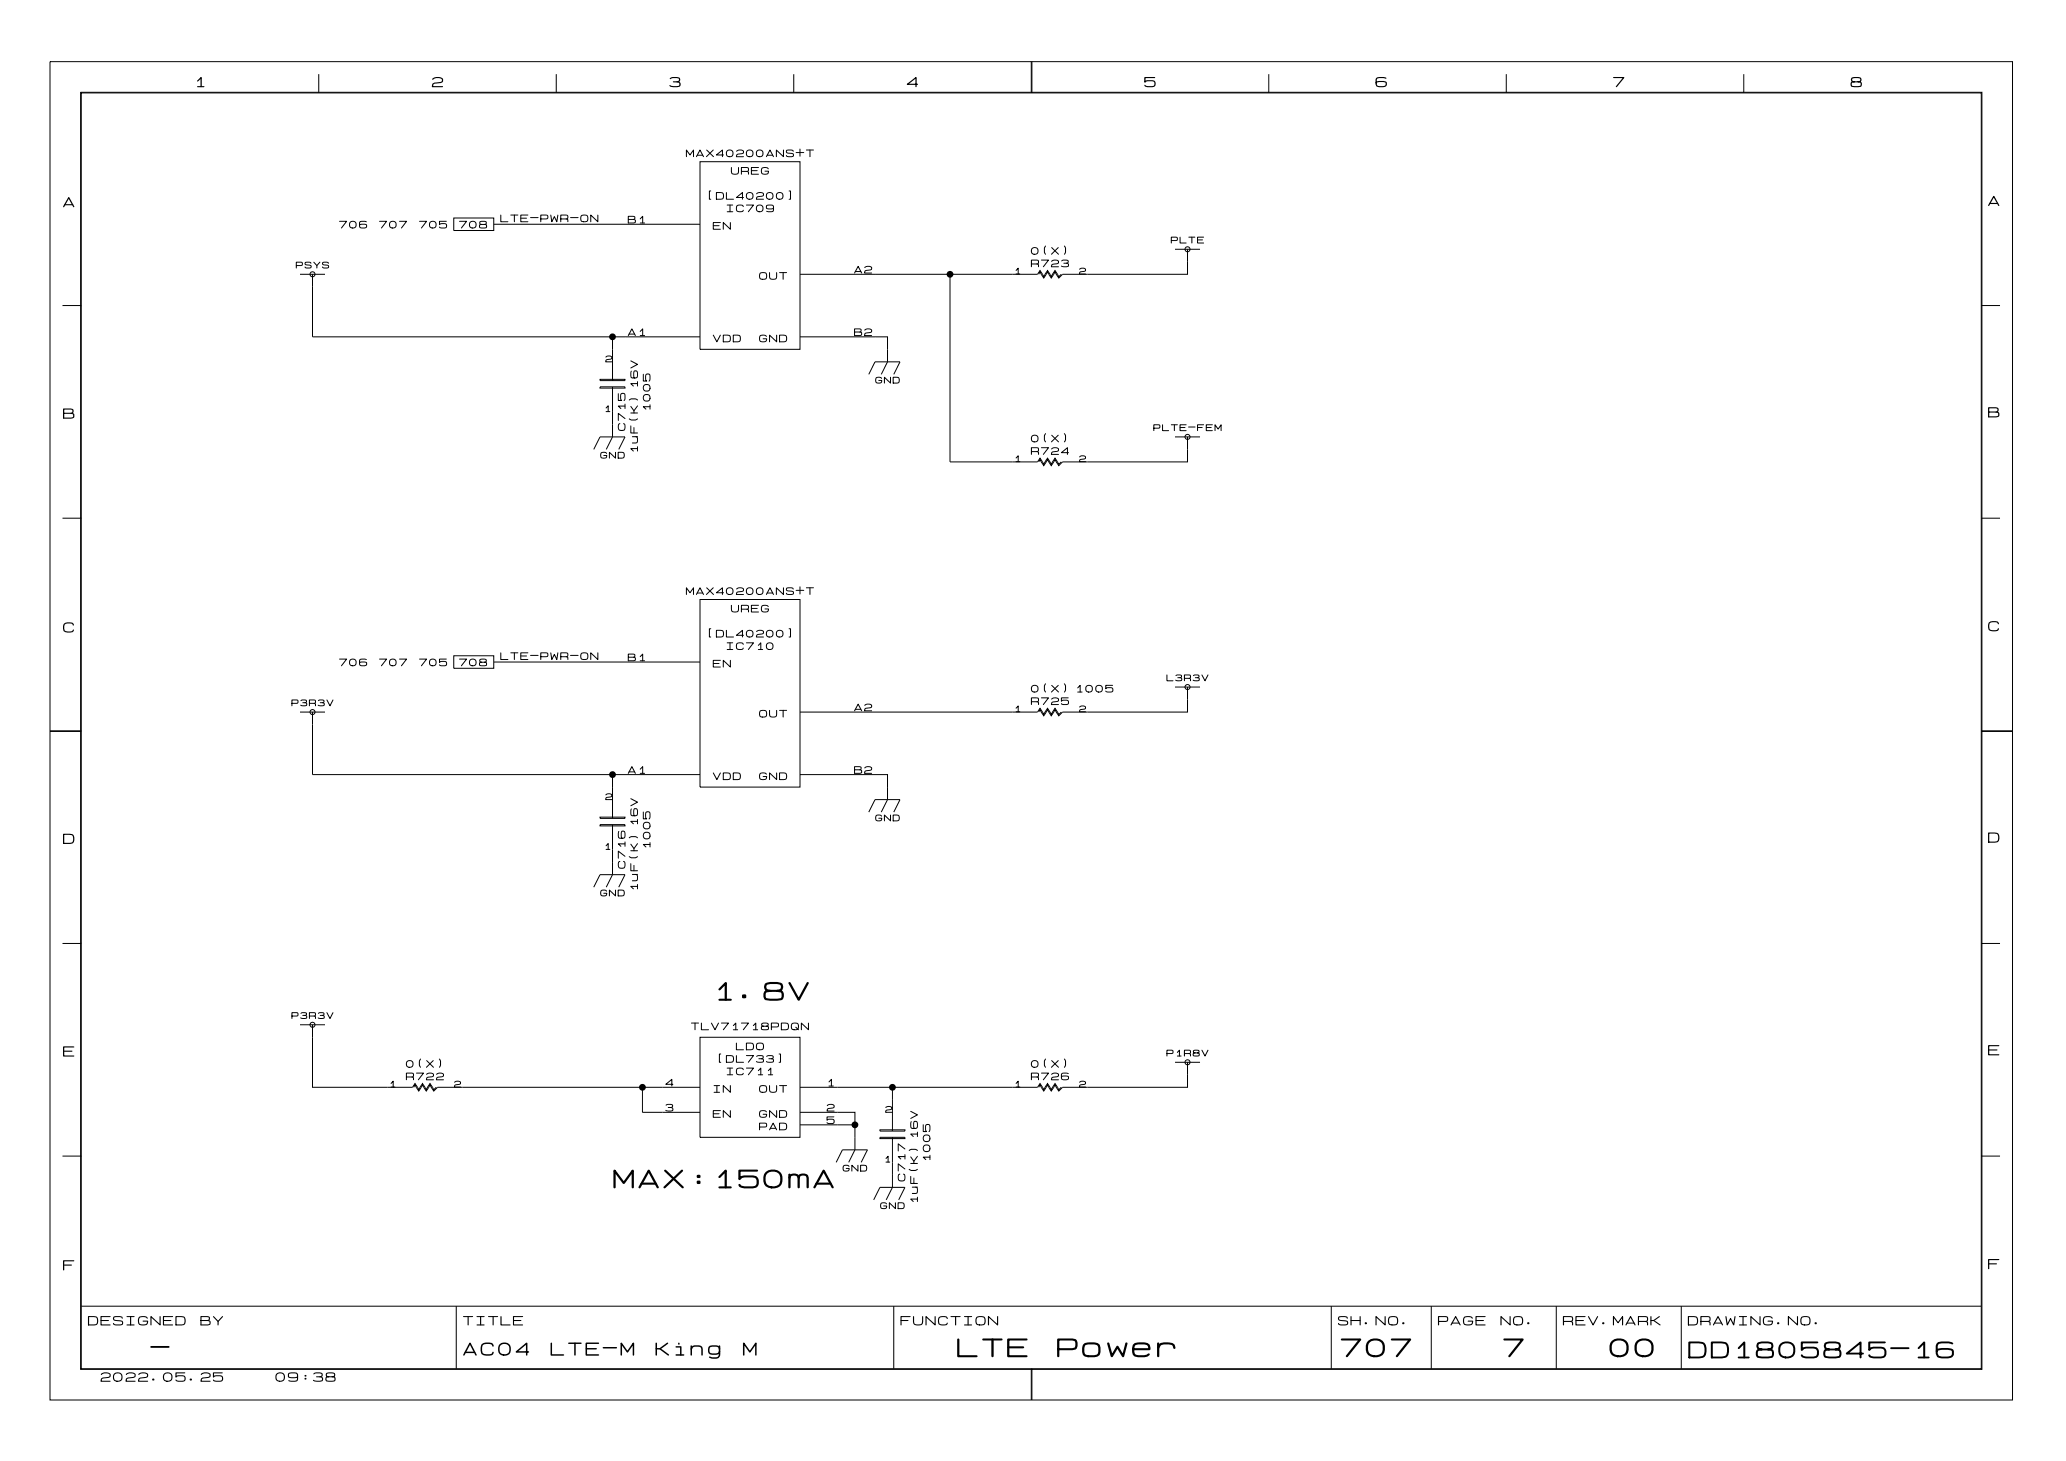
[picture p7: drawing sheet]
<svg xmlns="http://www.w3.org/2000/svg" width="420mm" height="297mm" viewBox="0 0 420 297" stroke-linecap="round" stroke-linejoin="round" font-family="sans-serif">
<g fill="none" stroke="#000" stroke-width=".2">
<path d="M10.2 12.5h398.7v271.8h-398.7zM16.4 18.7h386.3v259.4h-386.3zM16.5 18.9h386.1v259.1h-386.1zM64.8 15.1v3.8M113 15.1v3.8M161.3 15.1v3.8M209.5 12.5v6.4M209.7 12.5v6.4M257.8 15.1v3.8M306.1 15.1v3.8M354.3 15.1v3.8M142.2 32.8h20.4v38.1h-20.4z"/>
<path d="M61 55.7h5M63.5 55.7v12.7h61M92.2 44.3h8.1v2.5h-8.1zM100.3 45.5h41.9M162.6 55.7h48.2l.5-.8 .8 1.3 .8-1.3 .7 1.3 .8-1.3 .7 1.3 .5-.5M193 55.7v38.1h17.8l.5-.8 .8 1.3 .8-1.3 .7 1.3 .8-1.3 .7 1.3 .5-.5M238.8 50.6h5M241.3 50.6v5.1h-25.4l-.8 .8-.7-1.3-.8 1.3-.7-1.3-.8 1.3-.8-1.3-.2 .5M12.7 62.1h3.8M121.9 78.6h5.1v.2h-5.1zM121.9 77h5.1v.3h-5.1zM124.5 78.6v10.1l-1.3 2.6"/>
<path d="M142.2 68.4h-17.7v8.9M162.6 68.4h17.7v5.1l-1.2 2.5M176.5 76l1.3-2.5h5.1l-1.3 2.5M402.6 62.1h3.8M120.6 91.3l1.3-2.6h5.1l-1.3 2.6M238.8 88.7h5M241.3 88.7v5.1h-25.4l-.8 .8-.7-1.3-.8 1.3-.7-1.3-.8 1.3-.8-1.3-.2 .5M12.7 105.2h3.8M402.6 105.2h3.8M92.2 133.2h8.1v2.5h-8.1zM100.3 134.4h41.9M142.2 121.7h20.4v38.1h-20.4z"/>
<path d="M238.8 139.5h5M241.3 139.5v5.1h-25.4l-.8 .8-.7-1.3-.8 1.3-.7-1.3-.8 1.3-.8-1.3-.2 .5M10.2 148.4h6.3M10.2 148.5h6.3M61 144.6h5M63.5 144.6v12.7M63.5 157.3h61M142.2 157.3h-17.7v8.9M162.6 144.6h48.2l.5-.8 .8 1.3 .8-1.3 .7 1.3 .8-1.3 .7 1.3 .5-.5M162.6 157.3h17.7v5.1l-1.2 2.5M402.6 148.4h6.3M402.6 148.5h6.3"/>
<path d="M121.9 167.5h5.1v.2h-5.1zM121.9 165.9h5.1v.3h-5.1zM124.5 167.5v10.1l-1.3 2.6M176.5 164.9l1.3-2.5h5.1l-1.3 2.5M12.7 191.6h3.8M120.6 180.2l1.3-2.6h5.1l-1.3 2.6M402.6 191.6h3.8M61 208.1h5M63.5 208.1v12.7h20.3l.5-.8 .8 1.3 .8-1.3 .7 1.3 .8-1.3 .7 1.3 .5-.5M142.2 210.6h20.4v20.4h-20.4zM238.8 215.7h5M241.3 215.7v5.1h-25.4l-.8 .8-.7-1.3-.8 1.3-.7-1.3-.8 1.3-.8-1.3-.2 .5"/>
<path d="M12.7 234.8h3.8M130.5 220.8v5.1h11.7M142.2 220.8h-53.3l-.8 .8-.7-1.3-.8 1.3-.7-1.3-.8 1.3-.8-1.3-.2 .5M162.6 225.9h11.1v7.6l-1.2 2.5M162.6 220.8h48.2l.5-.8 .8 1.3 .8-1.3 .7 1.3 .8-1.3 .7 1.3 .5-.5M162.6 228.4h11.1M169.9 236l1.3-2.5h5.1l-1.3 2.5M178.8 231h5.1v.2h-5.1zM178.8 229.4h5.1v.3h-5.1zM181.3 220.8v8.9M181.3 231v10.1l-1.2 2.6M402.6 234.8h3.8"/>
<path d="M177.5 243.7l1.3-2.6h5.1l-1.3 2.6M16.5 265.3h386.1M92.7 265.3v12.7M181.6 265.3v12.7M209.5 278v6.3M209.7 278v6.3M270.5 265.3v12.7M290.8 265.3v12.7M316.2 265.3v12.7M341.6 265.3v12.7"/>
<circle cx="63.5" cy="55.7" r=".51"/>
<circle cx="241.3" cy="50.6" r=".51"/>
<circle cx="241.3" cy="88.7" r=".51"/>
<circle cx="241.3" cy="139.5" r=".51"/>
<circle cx="63.5" cy="144.6" r=".51"/>
<circle cx="63.5" cy="208.1" r=".51"/>
<circle cx="241.3" cy="215.7" r=".51"/>
</g>
<g fill="#000">
<circle cx="193" cy="55.7" r=".7"/>
<circle cx="124.5" cy="68.4" r=".7"/>
<circle cx="124.5" cy="157.3" r=".7"/>
<circle cx="130.5" cy="220.8" r=".7"/>
<circle cx="173.7" cy="228.4" r=".7"/>
<circle cx="181.3" cy="220.8" r=".7"/>
</g>
<g font-size="5.1">
<text x="144.8" y="203.9">1.8V</text>
<text x="124.5" y="242">MAX:150mA</text>
<text x="194.3" y="276.3">LTE</text>
<text x="214.6" y="276.3">Power</text>
<text x="272.3" y="276.3">707</text>
<text x="305.3" y="276.3">7</text>
<text x="326.9" y="276.3">00</text>
</g>
<g font-size="4.6">
<text x="30.5" y="276.2">-</text>
<text x="342.9" y="276.5">DD1805845-16</text>
</g>
<g font-size="3.6">
<text x="94" y="275.8">AC04</text>
<text x="111.8" y="275.8">LTE-M</text>
<text x="133.1" y="275.8">King</text>
<text x="150.8" y="275.8">M</text>
</g>
<g font-size="2.8">
<text x="39.4" y="18.1">1</text>
<text x="87.6" y="18.1">2</text>
<text x="135.9" y="18.1">3</text>
<text x="184.1" y="18.1">4</text>
<text x="232.4" y="18.1">5</text>
<text x="279.4" y="18.1">6</text>
<text x="327.7" y="18.1">7</text>
<text x="375.9" y="18.1">8</text>
<text x="12.7" y="42.5">A</text>
<text x="403.9" y="42.2">A</text>
<text x="12.7" y="85.4">B</text>
<text x="403.9" y="85.1">B</text>
<text x="12.7" y="128.8">C</text>
<text x="403.9" y="128.6">C</text>
<text x="12.7" y="171.7">D</text>
<text x="403.9" y="171.5">D</text>
<text x="12.7" y="214.9">E</text>
<text x="403.9" y="214.7">E</text>
<text x="12.7" y="258.4">F</text>
<text x="403.9" y="258.1">F</text>
</g>
<g font-size="2.5">
<text x="17.8" y="269.5">DESIGNED</text>
<text x="40.6" y="269.5">BY</text>
<text x="94" y="269.5">TITLE</text>
<text x="182.9" y="269.5">FUNCTION</text>
<text x="271.8" y="269.5">SH.NO.</text>
<text x="292.1" y="269.5">PAGE</text>
<text x="304.8" y="269.5">NO.</text>
<text x="317.5" y="269.5">REV.MARK</text>
<text x="342.9" y="269.5">DRAWING.NO.</text>
<text x="20.3" y="280.9">2022.05.25</text>
<text x="55.9" y="280.9">09:38</text>
</g>
<g font-size="2">
<text x="139.3" y="32.2">MAX40200ANS+T</text>
<text x="148.5" y="35.7">UREG</text>
<text x="143.4" y="40.8">[DL40200]</text>
<text x="68.8" y="46.7">706</text>
<text x="77" y="46.7">707</text>
<text x="85.1" y="46.7">705</text>
<text x="93.2" y="46.7">708</text>
<text x="101.6" y="45.4">LTE-PWR-ON</text>
<text x="127.5" y="45.6">B1</text>
<text x="144.8" y="46.9">EN</text>
<text x="147.4" y="43.4">IC709</text>
<text x="209.4" y="52">0(X)</text>
<text x="154.2" y="57.1">OUT</text>
<text x="173.5" y="55.8">A2</text>
<text x="209.4" y="54.5">R723</text>
<text x="127.5" y="68.5">A1</text>
<text x="144.8" y="69.8">VDD</text>
<text x="154.2" y="69.8">GND</text>
<text x="173.5" y="68.5">B2</text>
<text x="132.4" y="83.6" transform="rotate(-90 132.4 83.6)">1005</text>
<text x="127.4" y="87.6" transform="rotate(-90 127.4 87.6)">C715</text>
<text x="129.9" y="92.1" transform="rotate(-90 129.9 92.1)">1uF(K) 16V</text>
<text x="209.4" y="92.6">R724</text>
<text x="209.4" y="90.1">0(X)</text>
<text x="139.3" y="121.1">MAX40200ANS+T</text>
<text x="148.5" y="124.6">UREG</text>
<text x="143.4" y="129.7">[DL40200]</text>
<text x="68.8" y="135.6">706</text>
<text x="77" y="135.6">707</text>
<text x="85.1" y="135.6">705</text>
<text x="93.2" y="135.6">708</text>
<text x="101.6" y="134.3">LTE-PWR-ON</text>
<text x="127.5" y="134.5">B1</text>
<text x="144.8" y="135.8">EN</text>
<text x="147.4" y="132.3">IC710</text>
<text x="209.4" y="143.4">R725</text>
<text x="209.4" y="140.9">0(X) 1005</text>
<text x="154.2" y="146">OUT</text>
<text x="173.5" y="144.7">A2</text>
<text x="127.5" y="157.4">A1</text>
<text x="144.8" y="158.7">VDD</text>
<text x="154.2" y="158.7">GND</text>
<text x="173.5" y="157.4">B2</text>
<text x="132.4" y="172.5" transform="rotate(-90 132.4 172.5)">1005</text>
<text x="127.4" y="176.5" transform="rotate(-90 127.4 176.5)">C716</text>
<text x="129.9" y="181" transform="rotate(-90 129.9 181)">1uF(K) 16V</text>
<text x="140.3" y="209.5">TLV71718PDQN</text>
<text x="149.5" y="213.5">LDO</text>
<text x="82.4" y="219.6">R722</text>
<text x="82.4" y="217.1">0(X)</text>
<text x="135.1" y="220.9">4</text>
<text x="145.4" y="216.1">[DL733]</text>
<text x="147.4" y="218.6">IC711</text>
<text x="167.9" y="220.9">1</text>
<text x="209.4" y="219.6">R726</text>
<text x="209.4" y="217.1">0(X)</text>
<text x="135.1" y="226">3</text>
<text x="144.8" y="222.2">IN</text>
<text x="144.8" y="227.2">EN</text>
<text x="154.2" y="222.2">OUT</text>
<text x="154.2" y="227.2">GND</text>
<text x="167.9" y="226">2</text>
<text x="154.2" y="229.8">PAD</text>
<text x="167.9" y="228.5">5</text>
<text x="184.2" y="240" transform="rotate(-90 184.2 240)">C717</text>
<text x="189.3" y="236" transform="rotate(-90 189.3 236)">1005</text>
<text x="186.8" y="244.5" transform="rotate(-90 186.8 244.5)">1uF(K) 16V</text>
</g>
<g font-size="1.8">
<text x="237.9" y="49.7">PLTE</text>
<text x="60.1" y="54.7">PSYS</text>
<text x="206" y="56">1</text>
<text x="219.2" y="56">2</text>
<text x="122.9" y="73.8">2</text>
<text x="122.7" y="83.9">1</text>
<text x="177.8" y="78.1">GND</text>
<text x="234.3" y="87.8">PLTE-FEM</text>
<text x="121.9" y="93.3">GND</text>
<text x="206" y="94.1">1</text>
<text x="219.2" y="94.1">2</text>
<text x="59.2" y="143.6">P3R3V</text>
<text x="237" y="138.6">L3R3V</text>
<text x="206" y="144.9">1</text>
<text x="219.2" y="144.9">2</text>
<text x="122.9" y="162.7">2</text>
<text x="177.8" y="167">GND</text>
<text x="122.7" y="172.8">1</text>
<text x="121.9" y="182.2">GND</text>
<text x="59.2" y="207.1">P3R3V</text>
<text x="237" y="214.8">P1R8V</text>
<text x="79" y="221.1">1</text>
<text x="92.2" y="221.1">2</text>
<text x="206" y="221.1">1</text>
<text x="219.2" y="221.1">2</text>
<text x="179.8" y="226.2">2</text>
<text x="171.2" y="238.1">GND</text>
<text x="179.6" y="236.3">1</text>
<text x="178.8" y="245.7">GND</text>
</g>
</svg>
